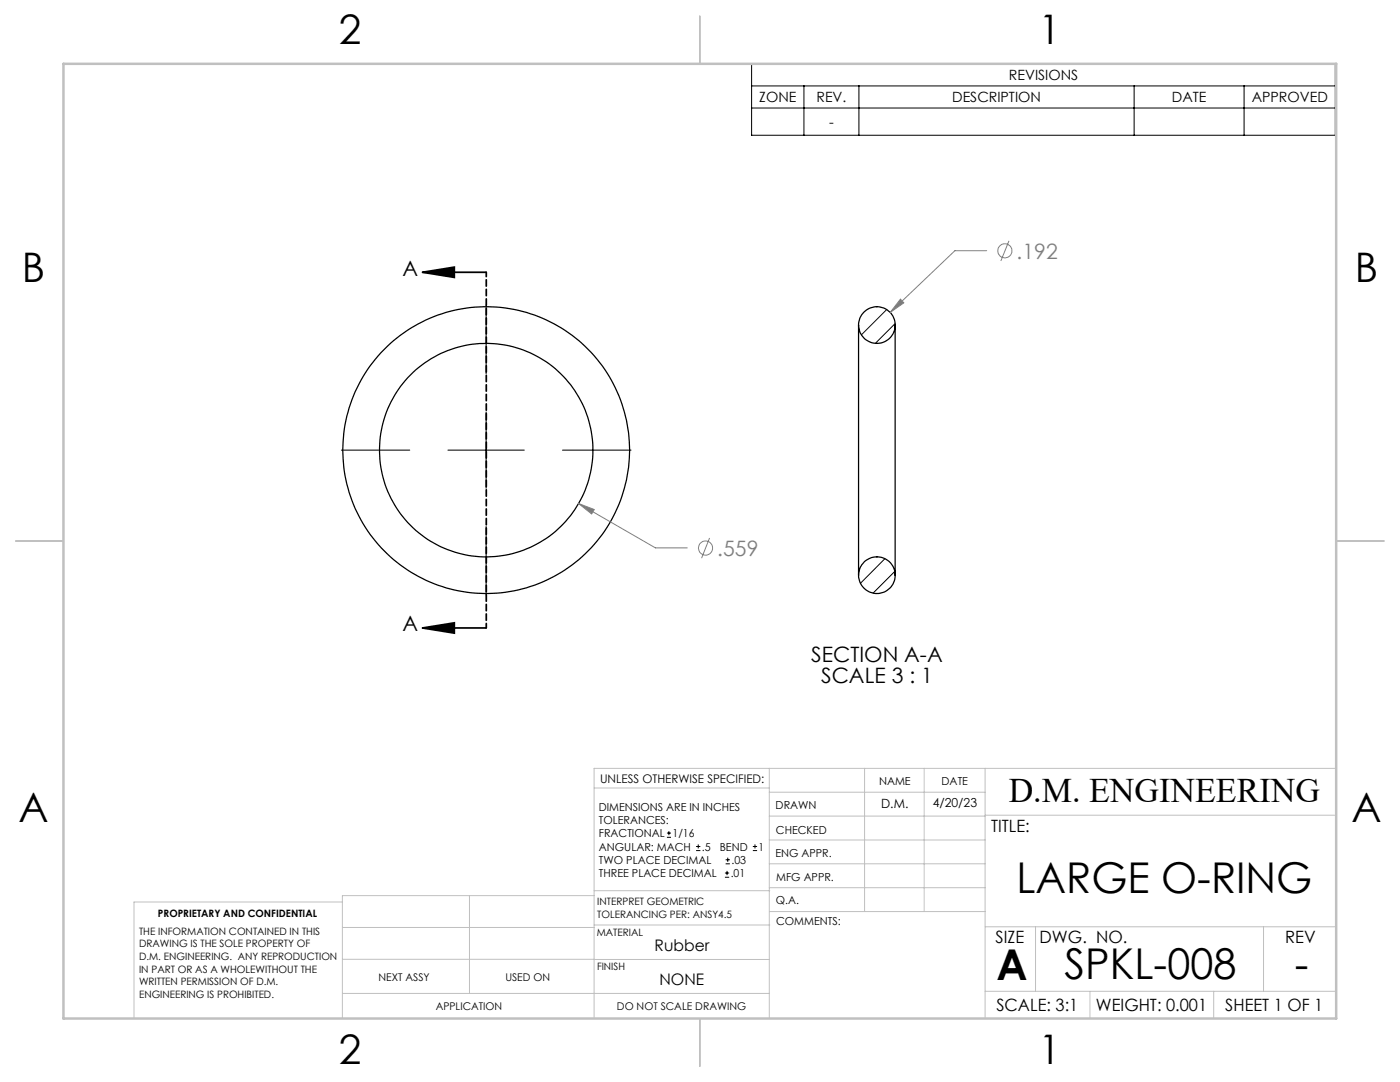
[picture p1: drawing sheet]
<svg xmlns="http://www.w3.org/2000/svg" width="279mm" height="216mm" viewBox="0 0 279 216" stroke-linecap="round" stroke-linejoin="round" font-family="sans-serif">
<g fill="none" stroke="#000" stroke-width=".25">
<path d="M171.3 64.9a3.7 3.7 0 0 1 3.7-3.7 3.7 3.7 0 0 1 3.6 3.7M171.3 64.9a3.7 3.7 0 0 0 3.7 3.6 3.7 3.7 0 0 0 3.6-3.6M171.3 64.9v49.9M178.6 64.9v49.9M171.3 114.8a3.7 3.7 0 0 1 3.7-3.7 3.7 3.7 0 0 1 3.6 3.7M171.3 114.8a3.7 3.7 0 0 0 3.7 3.6 3.7 3.7 0 0 0 3.6-3.6"/>
<circle cx="97" cy="89.8" r="21.3"/>
<circle cx="97.1" cy="89.8" r="28.6"/>
</g>
<g fill="none" stroke="#000" stroke-width=".2">
<path d="M150 12.7h116.5v14.3h-116.5zM150 17.1h116.5M160.4 17.1v9.9M171.4 17.1v9.9M226.3 17.1v9.9M248.3 17.1v9.9M150 21.6h116.5M97 60.9v13.7M177 61.8l-5.1 5M178.6 64.6l-3.9 3.9M68.1 89.8h13.7M89.4 89.8h15.2"/>
<path d="M97 82.2v15.2M112.3 89.8h13.6M97 105.1v13.6M176.6 111.5l-4.9 4.9M178.6 114l-4.4 4.4M133.1 167.1h.8M133.1 166.2h.8M133.5 165.8v.9M138.9 169.7h.9M138.9 168.9h.9M139.3 168.5v.8M144.7 175h.8"/>
<path d="M144.7 174.2h.8M144.8 172.4h.9M144.8 171.6h.9M145.1 173.8v.8M145.2 171.1v.9M150.2 169.7h.9M150.2 168.9h.9M150.7 168.5v.8"/>
</g>
<g fill="none" stroke="#808080" stroke-width=".2">
<path d="M179.7 59.7l.7 .7-2.7 1.9zM196.9 50h-6.3l-12.9 12.3M201.4 48l-1.7 4.1M115.5 100.5l3.1 1.2-.5 .9zM115.5 100.5l15.3 8.8h6.4M141.6 107.4l-1.6 4"/>
<circle cx="200.5" cy="50" r="1.42"/>
<circle cx="140.8" cy="109.3" r="1.41"/>
</g>
<path d="M84.3 54.3l6.4-1v2.1zM84.3 54.3h12.7M84.3 125.3l6.4-1v2zM84.3 125.3h12.7" fill="none" stroke="#000" stroke-width=".35"/>
<path d="M97 54.3v71" fill="none" stroke="#000" stroke-width=".35" stroke-dasharray="1.3 .6" stroke-dashoffset=".4"/>
<g fill="none" stroke="#c0c0c0" stroke-width=".2">
<path d="M118.6 157.2h34.9M153.5 153.3v49.9M153.5 158.1h43.1M172.5 153.3v28.6M184.4 153.3v28.6M196.6 153.3v49.9M266.7 153.3h-148.1v49.9M68.3 180h-41.6v23.2M93.7 178.7v19.5M118.6 178.7h-50.3v24.5M118.6 177.7h35M153.5 167.6h43.1"/>
<path d="M153.5 162.8h43.1M153.5 172.4h43.1M153.5 177.1h43.1M196.6 162.7h70.1M68.3 198.2h85.2M68.3 191.4l85.2 .1M68.3 185.1h50.3M118.6 184.6h35M153.6 181.9h43M196.6 197.8h70.1M196.6 184.9h70.1M206.7 184.9v12.9"/>
<path d="M217.5 197.8v5.4M242.2 197.8v5.4M252.2 184.9v12.9"/>
</g>
<path d="M139.7 3.2v9.5M3.1 107.9h9.6M266.7 107.9h9.5M139.7 203.2v9.6" fill="none" stroke="#c0c0c0" stroke-width=".25"/>
<path d="M12.7 12.7h254v190.5h-254z" fill="none" stroke="#c0c0c0" stroke-width=".5"/>
<path d="M84.3 54.3l6.4-1v2.1zM84.3 125.3l6.4-1v2z" fill="#000"/>
<path d="M115.5 100.5l2.6 2.1 .5-.9zM179.7 59.7l-2 2.6 2.7-1.9z" fill="#808080"/>
<g font-size="8.5">
<text x="202.8" y="178.1">LARGE O-RING</text>
<text x="198.9" y="195.5">A</text>
<text x="212.5" y="195.4">SPKL-008</text>
<text x="258.4" y="195.4">-</text>
</g>
<g font-size="8.1">
<text x="67.6" y="8.9">2</text>
<text x="207.3" y="8.9">1</text>
<text x="4.4" y="56.2">B</text>
<text x="270.4" y="56.2">B</text>
<text x="3.7" y="164.1">A</text>
<text x="269.7" y="164.1">A</text>
<text x="67.6" y="212.4">2</text>
<text x="207.3" y="212.4">1</text>
</g>
<text font-size="6.9" x="201.3" y="160.1">D.M. ENGINEERING</text>
<g font-size="4.2" fill="#808080">
<text x="202.9" y="51.6">.192</text>
<text x="143.2" y="110.9">.559</text>
</g>
<g font-size="4.2">
<text x="80.3" y="55">A</text>
<text x="80.3" y="126">A</text>
<text x="161.9" y="132.2">SECTION A-A</text>
<text x="163.9" y="136.3">SCALE 3 : 1</text>
</g>
<g font-size="3.4">
<text x="197.8" y="166">TITLE:</text>
<text x="198.7" y="188.1">SIZE</text>
<text x="207.5" y="188.1">DWG. NO.</text>
<text x="256.5" y="188.2">REV</text>
<text x="198.8" y="201.7">SCALE: 3:1</text>
<text x="218.7" y="201.7">WEIGHT: 0.001</text>
<text x="244.5" y="201.7">SHEET 1 OF 1</text>
</g>
<g font-size="3.2">
<text x="130.6" y="189.8">Rubber</text>
<text x="131.6" y="196.6">NONE</text>
</g>
<g font-size="2.8">
<text x="201.3" y="16">REVISIONS</text>
<text x="151.5" y="20.4">ZONE</text>
<text x="162.9" y="20.4">REV.</text>
<text x="190" y="20.4">DESCRIPTION</text>
<text x="233.9" y="20.4">DATE</text>
<text x="249.8" y="20.4">APPROVED</text>
<text x="165.5" y="25.3">-</text>
</g>
<g font-size="2.5">
<text x="175.9" y="161.3">D.M.</text>
<text x="186.1" y="161">4/20/23</text>
</g>
<text font-size="2.4" x="119.8" y="156.2">UNLESS OTHERWISE SPECIFIED:</text>
<g font-size="2.2">
<text x="119.5" y="161.8">DIMENSIONS ARE IN INCHES</text>
<text x="154.8" y="161.4">DRAWN</text>
<text x="175.4" y="156.6">NAME</text>
<text x="187.9" y="156.7">DATE</text>
<text x="119.5" y="164.4">TOLERANCES:</text>
<text x="119.5" y="167.1">FRACTIONAL</text>
<text x="134.2" y="167.1">1/16</text>
<text x="154.9" y="166.3">CHECKED</text>
<text x="119.5" y="172.4">TWO PLACE DECIMAL</text>
<text x="119.5" y="169.7">ANGULAR: MACH</text>
<text x="140.1" y="169.7">.5</text>
<text x="143.6" y="169.7">BEND</text>
<text x="146" y="172.4">.03</text>
<text x="151.4" y="169.7">1</text>
<text x="154.8" y="171">ENG APPR.</text>
<text x="119.5" y="175">THREE PLACE DECIMAL</text>
<text x="145.8" y="175">.01</text>
<text x="154.9" y="175.7">MFG APPR.</text>
<text x="154.9" y="180.4">Q.A.</text>
<text x="154.9" y="184.6">COMMENTS:</text>
</g>
<g font-size="2.1">
<text x="75.5" y="195.7">NEXT ASSY</text>
<text x="100.9" y="195.7">USED ON</text>
<text x="86.9" y="201.5">APPLICATION</text>
<text x="123.1" y="201.6">DO NOT SCALE DRAWING</text>
</g>
<g font-size="2">
<text x="31.5" y="182.9">PROPRIETARY AND CONFIDENTIAL</text>
<text x="119.2" y="180.6">INTERPRET GEOMETRIC</text>
<text x="119.2" y="183.1">TOLERANCING PER: ANSY4.5</text>
<text x="27.8" y="186.5">THE INFORMATION CONTAINED IN THIS</text>
<text x="27.8" y="189">DRAWING IS THE SOLE PROPERTY OF</text>
<text x="27.8" y="191.6">D.M. ENGINEERING. ANY REPRODUCTION</text>
<text x="119.1" y="186.7">MATERIAL</text>
<text x="27.8" y="194.1">IN PART OR AS A WHOLEWITHOUT THE</text>
<text x="27.8" y="196.6">WRITTEN PERMISSION OF D.M.</text>
<text x="119.1" y="193.5">FINISH</text>
<text x="27.8" y="199.1">ENGINEERING IS PROHIBITED.</text>
</g>
</svg>
